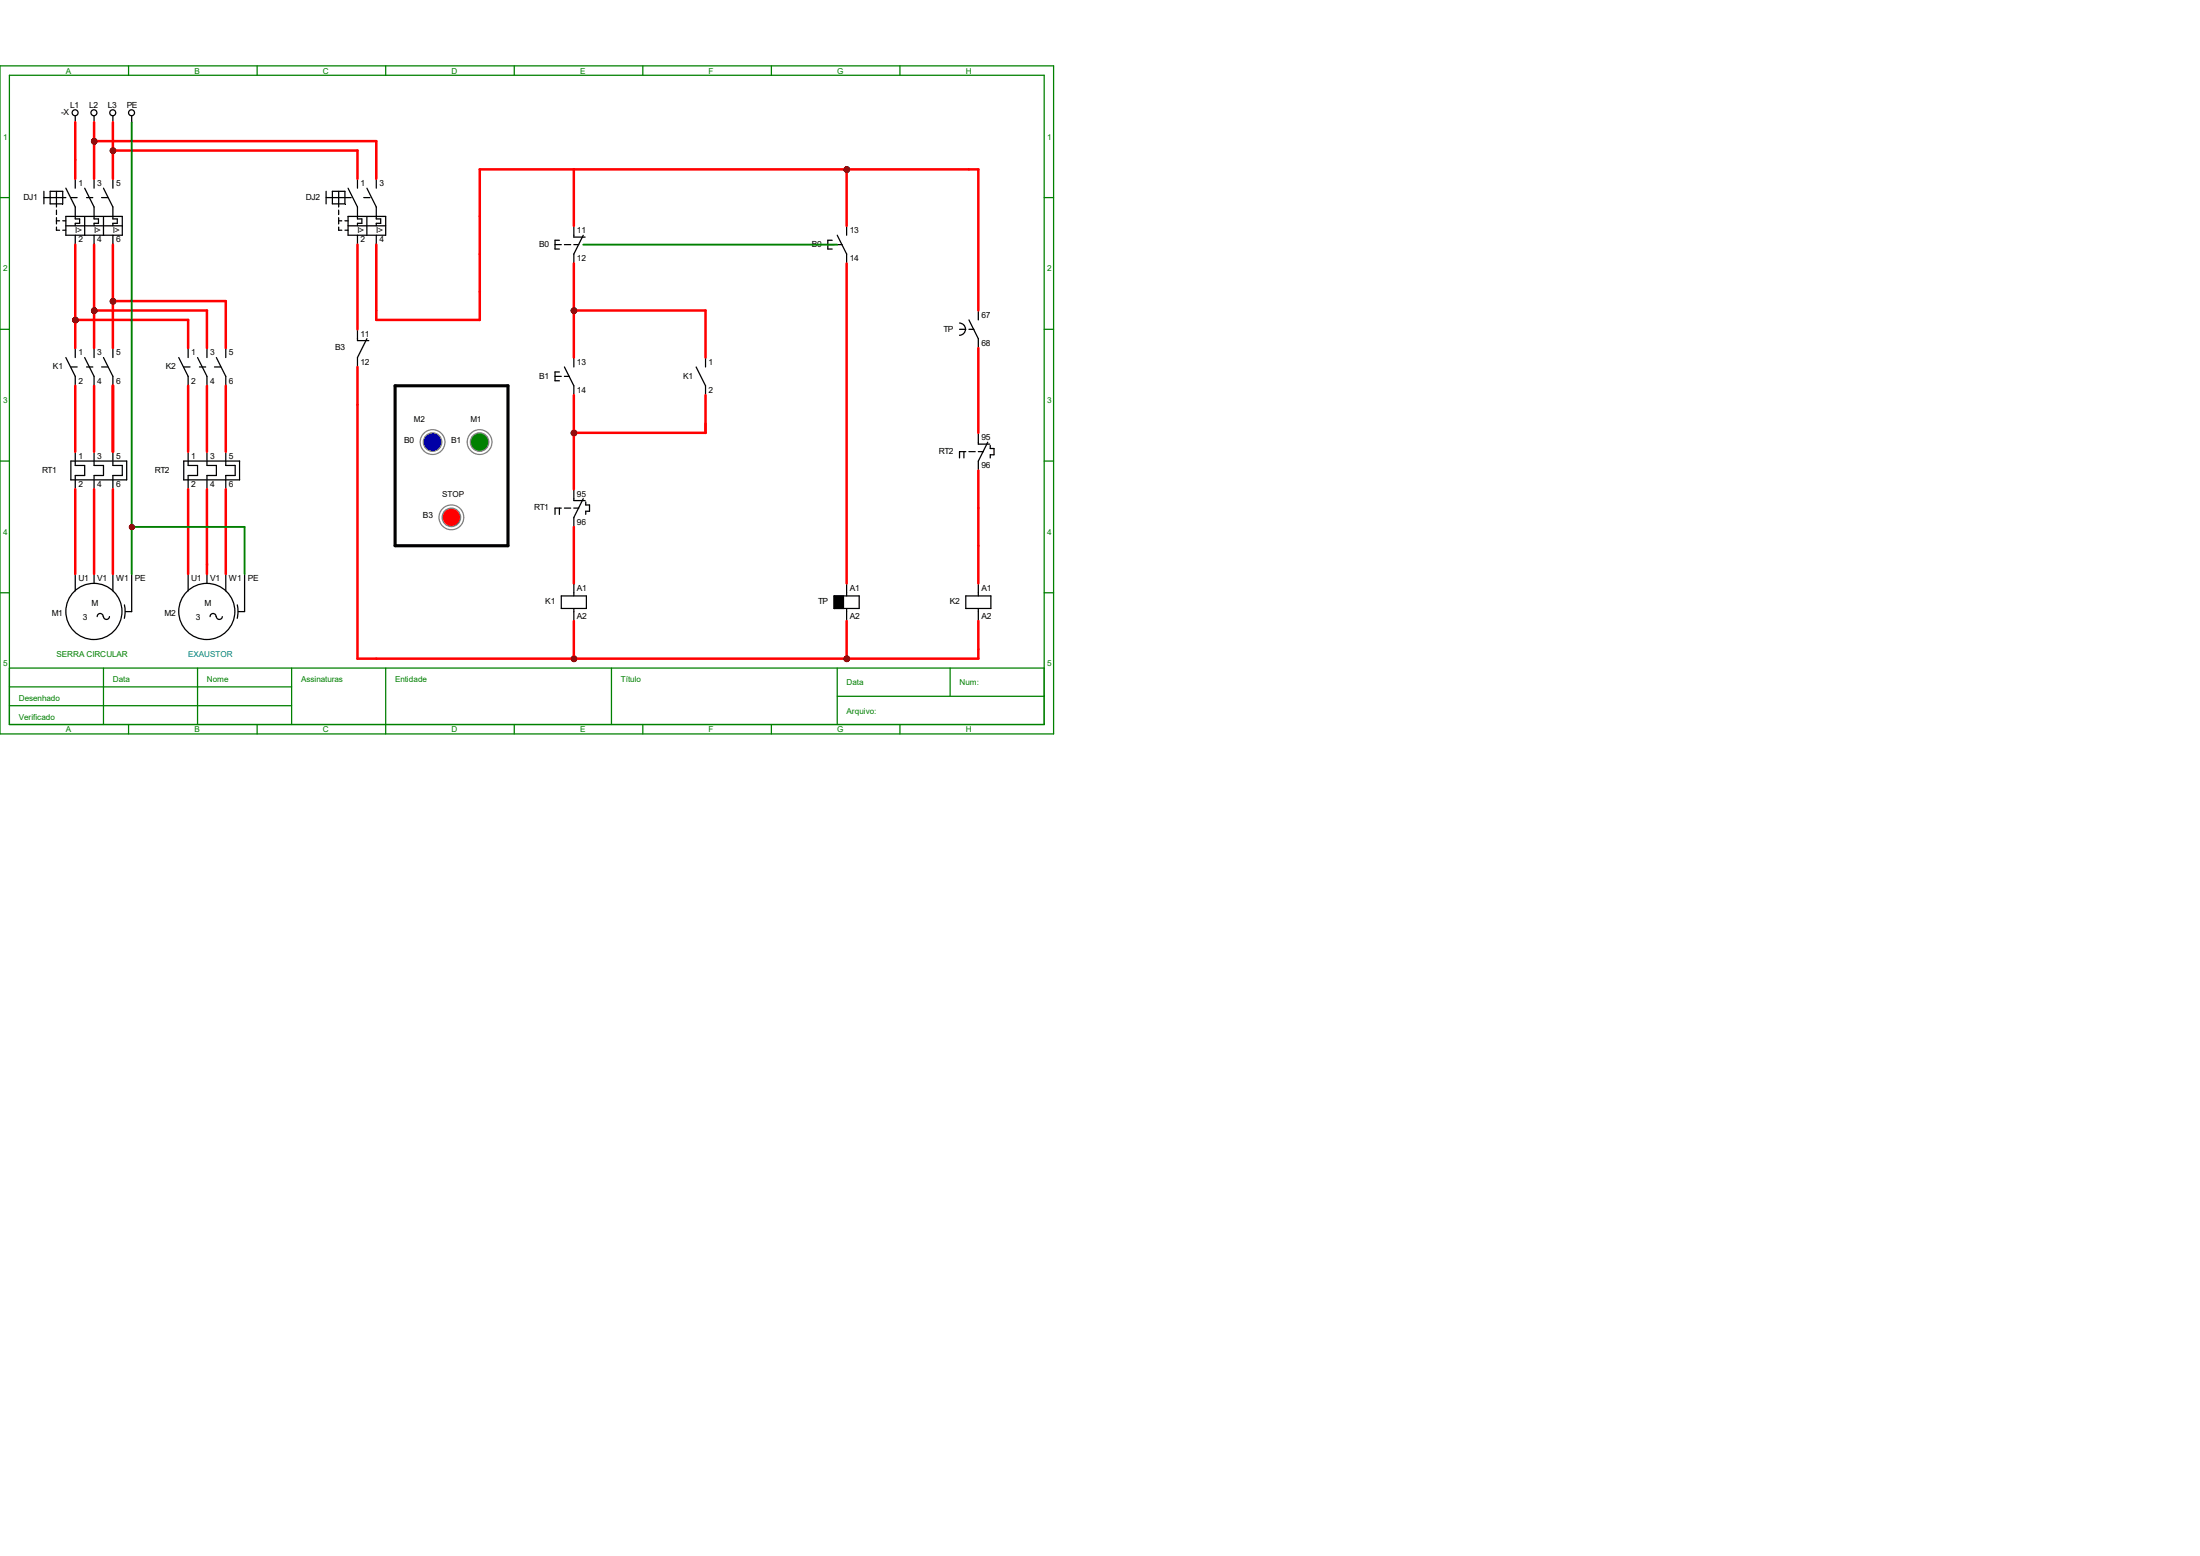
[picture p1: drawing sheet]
<svg xmlns="http://www.w3.org/2000/svg" width="297mm" height="210mm" viewBox="0 0 297 210" stroke-linecap="round" stroke-linejoin="round" font-family="sans-serif">
<g fill="none" stroke="#008000" stroke-width=".17">
<path d="M0 8.9h142.2v90.2h-142.2zM1.3 10.2h139.7v87.6h-139.7zM17.4 8.9v1.3M34.7 8.9v1.3M52.1 8.9v1.3M69.4 8.9v1.3M86.8 8.9v1.3M104.1 8.9v1.3M121.5 8.9v1.3M0 26.7h1.3M141 26.7h1.2M0 44.4h1.3"/>
<path d="M141 44.4h1.2M0 62.2h1.3M141 62.2h1.2M0 80h1.3M1.3 90.2h139.7M1.3 92.7h38.1M1.3 95.2h38.1M14 90.2v7.6M17.4 97.8v1.3M26.7 90.2v7.6M34.7 97.8v1.3M39.4 90.2v7.6"/>
<path d="M52.1 90.2v8.9M69.4 97.8v1.3M82.5 90.2v7.6M86.8 97.8v1.3M104.1 97.8v1.3M113 94h28M113 90.2v7.6M121.5 97.8v1.3M128.3 90.2v3.8M141 80h1.2"/>
</g>
<g fill="none" stroke="#000" stroke-width=".17">
<path d="M10.2 15.7v.8M12.7 15.7v.8M15.2 15.7v.8M17.8 15.7v.8M5.9 25.8v1.7M5.9 26.7h3M6.8 25.8h1.7v1.7h-1.7zM7.6 25.8v2.1M7.6 28.4v.6M7.6 29.4v.8M7.6 30.6v.5h.4M7.6 29.8h.4"/>
<path d="M8.5 29.8h.4M8.5 31.1h.4M8.9 25.4l1.3 2.5v1.6h.6v.6h-.6v.4M8.9 29.2h7.6v2.5h-7.6zM8.9 30.5h7.6M9.6 26.7h.8M10.2 24.1v1.3M10.2 31.7v1.3M11.4 25.4l1.3 2.5v1.6h.6v.6h-.6v.4M11.4 29.2v2.5M11.7 26.7h.8M12.7 24.1v1.3"/>
<path d="M12.7 31.7v1.3M13.7 26.7h.9M14 25.4l1.2 2.5v1.6h.6v.6h-.6v.4M14 29.2v2.5M15.2 24.1v1.3M15.2 31.7v1.3M8.9 48.3l1.3 2.5v1.3M9.6 49.5h.8M10.2 47v1.3M11.4 48.3l1.3 2.5v1.3M11.7 49.5h.8M12.7 47v1.3"/>
<path d="M13.7 49.5h.9M14 48.3l1.2 2.5v1.3M15.2 47v1.3M24.1 48.3l1.3 2.5v1.3M24.8 49.5h.9M25.4 47v1.3M26.7 48.3l1.2 2.5v1.3M26.9 49.5h.9M27.9 47v1.3M29 49.5h.8M29.2 48.3l1.3 2.5v1.3M30.5 47v1.3"/>
<path d="M9.6 62.2h7.5v2.6h-7.5zM10.2 61v1.8h1.2v1.4h-1.2v1.8M10.2 77.5v2.3M12.7 61v1.8h1.3v1.4h-1.3v1.8M12.7 77.5v1.2M15.2 61v1.8h1.3v1.4h-1.3v1.8M15.2 77.5v2.3M17.8 77.5v5h-.9M24.8 62.2h7.5v2.6h-7.5zM25.4 61v1.8h1.3v1.4h-1.3v1.8M25.4 77.5v2.3M27.9 61v1.8h1.3v1.4h-1.3v1.8"/>
<path d="M27.9 77.5v1.2M30.5 61v1.8h1.2v1.4h-1.2v1.8M30.5 77.5v2.3M33 77.5v5h-.8M13.9 83.2a.4 .4 0 0 0-.4-.4 .4 .4 0 0 0-.4 .4M14.8 83.2a.4 .4 0 0 1-.4 .4 .4 .4 0 0 1-.4-.4M16.8 81.6l.1 .9-.1 1M29.2 83.2a.4 .4 0 0 0-.4-.4 .4 .4 0 0 0-.4 .4M30 83.2a.4 .4 0 0 1-.4 .4 .4 .4 0 0 1-.4-.4M32 81.6l.1 .9-.1 1"/>
<circle cx="10.1" cy="15.2" r=".4"/>
<circle cx="12.7" cy="15.2" r=".4"/>
<circle cx="15.2" cy="15.2" r=".4"/>
<circle cx="17.8" cy="15.2" r=".4"/>
<circle cx="12.7" cy="82.5" r="3.8"/>
<circle cx="27.9" cy="82.5" r="3.8"/>
</g>
<g fill="#f00" stroke="#800000" stroke-width=".17">
<circle cx="10.2" cy="43.2" r=".28"/>
<circle cx="12.7" cy="41.9" r=".28"/>
<circle cx="15.3" cy="40.7" r=".28"/>
</g>
<g fill="none" stroke="#000" stroke-width=".17">
<path d="M44 25.8v1.7M44 26.7h3.4M44.9 25.8h1.7v1.7h-1.7zM45.7 25.8v2.1M45.7 28.4v.6M45.7 29.4v.8M45.7 30.6v.5h.4M45.7 29.8h.4M46.6 29.8h.4M46.6 31.1h.4M47 25.4l1.3 2.5v1.6h.6v.6h-.6v.4M47 29.2h5.1v2.5h-5.1z"/>
<path d="M47 30.5h5.1M48.3 24.1v1.3M48.3 31.7v1.3M49.1 26.7h.9M49.5 25.4l1.3 2.5v1.6h.6v.6h-.6v.4M49.5 29.2v2.5M50.8 24.1v1.3M50.8 31.7v1.3"/>
</g>
<g fill="#f00" stroke="#800000" stroke-width=".17">
<circle cx="15.3" cy="20.3" r=".28"/>
<circle cx="12.7" cy="19.1" r=".28"/>
</g>
<path d="M77.5 78.7v1.7M132.1 78.7v1.7M75.8 80.4h3.4v1.7h-3.4zM77.5 82.1v1.7M130.4 80.4h3.4v1.7h-3.4zM132.1 82.1v1.7" fill="none" stroke="#000" stroke-width=".17"/>
<circle cx="77.5" cy="88.9" r=".28" fill="#f00" stroke="#800000" stroke-width=".17"/>
<path d="M94 49.5l1.2 2.6v1.2M95.2 48.3v1.2M75.5 68.6v.8M75.8 68.6h-.9v.8M76.2 68.6h.8M77.5 66v1.6h1.5M77.5 68.6h.6M78.7 67.3l-1.2 2.5v1.3M79.1 67.7v.5h.5v.8h-.5v.4M114.3 78.7v1.7M112.6 80.4h3.4v1.7h-3.4zM114.3 82.1v1.7" fill="none" stroke="#000" stroke-width=".17"/>
<path d="M112.6 80.4h1.3v1.7h-1.3z" fill-rule="evenodd" fill="#000" stroke="#000" stroke-width=".17"/>
<circle cx="114.3" cy="88.9" r=".28" fill="#f00" stroke="#800000" stroke-width=".17"/>
<g fill="none" stroke="#000" stroke-width=".17">
<path d="M74.9 33h.9M75.5 32.4h-.6v1.2h.6M76.2 33h.8M77.5 33h.6M77.5 30.5v1.5h1.5M78.7 31.7l-1.2 2.6v1.3M111.8 33h.8M112.4 32.4h-.6v1.2h.6M113 31.7l1.3 2.6v1.3M113 33h.7M114.3 30.5v1.2M74.9 50.8h.9"/>
<path d="M75.5 50.2h-.6v1.2h.6M76.2 49.5l1.3 2.6v1.2M76.2 50.8h.7M77.5 48.3v1.2M129.5 43.6a.83 .83 0 0 1 .8 .8 .83 .83 0 0 1-.8 .9M129.5 44.4h.9M130.8 43.2l1.3 2.5v1.3M130.8 44.4h.7M132.1 41.9v1.3M132.1 58.4v1.5h1.5M133.3 59.7l-1.2 2.5v1.3M130.1 61v.8"/>
<path d="M130.4 61h-.9v.8M130.8 61h.9M132.1 61h.7M133.7 60.1v.4h.5v.9h-.5v.4"/>
</g>
<g fill="#f00" stroke="#800000" stroke-width=".17">
<circle cx="77.5" cy="41.9" r=".28"/>
<circle cx="77.5" cy="58.4" r=".28"/>
</g>
<path d="M53.3 52.1h15.3v21.6h-15.3z" fill="none" stroke="#000" stroke-width=".42"/>
<circle cx="58.4" cy="59.7" r="1.67" fill="none" stroke="#808080" stroke-width=".17"/>
<circle cx="58.4" cy="59.7" r="1.25" fill="#00f" stroke="#808080" stroke-width=".17"/>
<circle cx="64.7" cy="59.7" r="1.67" fill="none" stroke="#808080" stroke-width=".17"/>
<circle cx="64.7" cy="59.7" r="1.25" fill="#008000" stroke="#808080" stroke-width=".17"/>
<circle cx="17.8" cy="71.1" r=".28" fill="#f00" stroke="#800000" stroke-width=".17"/>
<circle cx="60.9" cy="69.8" r="1.67" fill="none" stroke="#808080" stroke-width=".17"/>
<circle cx="60.9" cy="69.8" r="1.25" fill="#f00" stroke="#808080" stroke-width=".17"/>
<circle cx="114.3" cy="22.9" r=".28" fill="#f00" stroke="#800000" stroke-width=".17"/>
<path d="M48.3 44.4v1.6h1.5M49.5 45.7l-1.2 2.6v1.2" fill="none" stroke="#000" stroke-width=".17"/>
<g fill="#f00" stroke="#800000" stroke-width=".34">
<circle cx="10.2" cy="43.2" r=".28"/>
<circle cx="12.7" cy="41.9" r=".28"/>
<circle cx="15.3" cy="40.7" r=".28"/>
<circle cx="15.3" cy="20.3" r=".28"/>
<circle cx="12.7" cy="19.1" r=".28"/>
<circle cx="77.5" cy="88.9" r=".28"/>
<circle cx="114.3" cy="88.9" r=".28"/>
<circle cx="77.5" cy="41.9" r=".28"/>
<circle cx="77.5" cy="58.4" r=".28"/>
<circle cx="114.3" cy="22.9" r=".28"/>
</g>
<circle cx="17.8" cy="71.1" r=".28" fill="#f00" stroke="#800000" stroke-width=".25"/>
<g fill="none" stroke="#f00" stroke-width=".34">
<path d="M10.2 16.5v7.6M12.7 16.5v7.6M12.7 19h38.1v5.1M15.2 16.5v7.6M10.2 33v14M12.7 33v14M15.2 33v14M15.2 20.3h33.1v3.8M48.3 33v11.4M50.8 33v10.2h14v-20.3h67.3v19M77.5 22.9v7.6M77.5 35.6v12.7"/>
<path d="M114.3 22.9v7.6M114.3 35.6v43.1M10.2 52.1v8.9M10.2 43.2h15.2v3.8M12.7 52.1v8.9M12.7 41.9h15.2v5.1M15.2 40.6h15.3v6.4M25.4 52.1v8.9M27.9 52.1v8.9M30.5 52.1v8.9M48.3 49.5v39.4h83.8v-5.1M77.5 41.9h17.7v6.4"/>
<path d="M77.5 53.3v12.7M95.2 53.3v5.1h-17.7M132.1 47v11.4M10.2 66v11.5M12.7 66v11.5M15.2 66v11.5M25.4 66v11.5M27.9 66v11.5M30.5 66v11.5M77.5 71.1v7.6M132.1 63.5v15.2M77.5 83.8v5.1"/>
<path d="M114.3 83.8v5.1"/>
</g>
<g fill="#800000" stroke="#800000" stroke-width=".34">
<circle cx="10.2" cy="43.2" r=".28"/>
<circle cx="12.7" cy="41.9" r=".28"/>
<circle cx="15.3" cy="40.7" r=".28"/>
<circle cx="15.3" cy="20.3" r=".28"/>
<circle cx="12.7" cy="19.1" r=".28"/>
<circle cx="77.5" cy="88.9" r=".28"/>
<circle cx="114.3" cy="88.9" r=".28"/>
<circle cx="77.5" cy="41.9" r=".28"/>
<circle cx="77.5" cy="58.4" r=".28"/>
<circle cx="114.3" cy="22.9" r=".28"/>
</g>
<path d="M17.8 16.5v61M78.7 33h34.3M17.8 71.1h15.2v6.4" fill="none" stroke="#008000" stroke-width=".25"/>
<path d="M15.2 52.1v8.9" fill="none" stroke="#f00" stroke-width=".42"/>
<circle cx="17.8" cy="71.1" r=".28" fill="#800000" stroke="#800000" stroke-width=".25"/>
<g font-size="1.1" fill="#008000">
<text x="8.9" y="9.9">A</text>
<text x="26.2" y="9.9">B</text>
<text x="43.6" y="9.9">C</text>
<text x="61" y="9.9">D</text>
<text x="78.3" y="9.9">E</text>
<text x="95.7" y="9.9">F</text>
<text x="113" y="9.9">G</text>
<text x="130.4" y="9.9">H</text>
<text x=".4" y="18.8">1</text>
<text x="141.4" y="18.8">1</text>
<text x=".4" y="36.6">2</text>
<text x="141.4" y="36.6">2</text>
<text x=".4" y="54.4">3</text>
<text x="141.4" y="54.4">3</text>
<text x=".4" y="72.2">4</text>
<text x="141.4" y="72.2">4</text>
<text x=".4" y="90">5</text>
<text x="7.6" y="88.7">SERRA CIRCULAR</text>
<text x="141.4" y="90">5</text>
<text x="2.5" y="94.6">Desenhado</text>
<text x="15.2" y="92.1">Data</text>
<text x="27.9" y="92.1">Nome</text>
<text x="40.6" y="92.1">Assinaturas</text>
<text x="53.3" y="92.1">Entidade</text>
<text x="83.8" y="92.1">Título</text>
<text x="114.3" y="92.5">Data</text>
<text x="129.5" y="92.5">Num:</text>
<text x="2.5" y="97.2">Verificado</text>
<text x="8.9" y="98.8">A</text>
<text x="26.2" y="98.8">B</text>
<text x="43.6" y="98.8">C</text>
<text x="61" y="98.8">D</text>
<text x="78.3" y="98.8">E</text>
<text x="95.7" y="98.8">F</text>
<text x="113" y="98.8">G</text>
<text x="114.3" y="96.3">Arquivo:</text>
<text x="130.4" y="98.8">H</text>
</g>
<g font-size="1.1">
<text x="8.3" y="15.5">-X</text>
<text x="9.5" y="14.5">L1</text>
<text x="12" y="14.5">L2</text>
<text x="14.6" y="14.5">L3</text>
<text x="17.1" y="14.5">PE</text>
<text x="3.2" y="27">DJ1</text>
<text x="10.6" y="25.1">1</text>
<text x="13.1" y="25.1">3</text>
<text x="15.7" y="25.1">5</text>
<text x="41.3" y="27">DJ2</text>
<text x="48.7" y="25.1">1</text>
<text x="51.2" y="25.1">3</text>
<text x="10.2" y="31.5">I&gt;</text>
<text x="10.6" y="32.7">2</text>
<text x="12.7" y="31.5">I&gt;</text>
<text x="13.1" y="32.7">4</text>
<text x="15.2" y="31.5">I&gt;</text>
<text x="15.7" y="32.7">6</text>
<text x="48.3" y="31.5">I&gt;</text>
<text x="48.7" y="32.7">2</text>
<text x="50.8" y="31.5">I&gt;</text>
<text x="51.2" y="32.7">4</text>
<text x="72.8" y="33.3">B0</text>
<text x="77.9" y="31.5">11</text>
<text x="77.9" y="35.3">12</text>
<text x="109.6" y="33.3">B0</text>
<text x="114.7" y="31.5">13</text>
<text x="114.7" y="35.3">14</text>
<text x="10.6" y="48">1</text>
<text x="13.1" y="48">3</text>
<text x="15.7" y="48">5</text>
<text x="25.8" y="48">1</text>
<text x="28.4" y="48">3</text>
<text x="30.9" y="48">5</text>
<text x="45.3" y="47.3">B3</text>
<text x="48.7" y="45.4">11</text>
<text x="127.4" y="44.7">TP</text>
<text x="132.5" y="42.9">67</text>
<text x="132.5" y="46.7">68</text>
<text x="7.2" y="49.8">K1</text>
<text x="10.6" y="51.8">2</text>
<text x="13.1" y="51.8">4</text>
<text x="15.7" y="51.8">6</text>
<text x="22.4" y="49.8">K2</text>
<text x="25.8" y="51.8">2</text>
<text x="28.4" y="51.8">4</text>
<text x="30.9" y="51.8">6</text>
<text x="48.7" y="49.2">12</text>
<text x="72.8" y="51.1">B1</text>
<text x="77.9" y="49.2">13</text>
<text x="77.9" y="53">14</text>
<text x="92.2" y="51.1">K1</text>
<text x="95.7" y="49.2">1</text>
<text x="95.7" y="53">2</text>
<text x="54.6" y="59.8">B0</text>
<text x="55.9" y="56.9">M2</text>
<text x="60.9" y="59.8">B1</text>
<text x="63.5" y="56.9">M1</text>
<text x="132.5" y="59.4">95</text>
<text x="5.7" y="63.8">RT1</text>
<text x="10.6" y="61.9">1</text>
<text x="10.6" y="65.7">2</text>
<text x="13.1" y="61.9">3</text>
<text x="13.1" y="65.7">4</text>
<text x="15.7" y="61.9">5</text>
<text x="15.7" y="65.7">6</text>
<text x="20.9" y="63.8">RT2</text>
<text x="25.8" y="61.9">1</text>
<text x="25.8" y="65.7">2</text>
<text x="28.4" y="61.9">3</text>
<text x="28.4" y="65.7">4</text>
<text x="30.9" y="61.9">5</text>
<text x="30.9" y="65.7">6</text>
<text x="126.7" y="61.3">RT2</text>
<text x="132.5" y="63.2">96</text>
<text x="57.1" y="70">B3</text>
<text x="59.7" y="67.1">STOP</text>
<text x="72.1" y="68.9">RT1</text>
<text x="77.9" y="67">95</text>
<text x="77.9" y="70.8">96</text>
<text x="7" y="83.1">M1</text>
<text x="10.6" y="78.4">U1</text>
<text x="11.2" y="83.7">3</text>
<text x="12.4" y="81.8">M</text>
<text x="13.1" y="78.4">V1</text>
<text x="15.7" y="78.4">W1</text>
<text x="18.2" y="78.4">PE</text>
<text x="22.2" y="83.1">M2</text>
<text x="25.8" y="78.4">U1</text>
<text x="26.4" y="83.7">3</text>
<text x="27.6" y="81.8">M</text>
<text x="28.4" y="78.4">V1</text>
<text x="30.9" y="78.4">W1</text>
<text x="33.4" y="78.4">PE</text>
<text x="73.6" y="81.6">K1</text>
<text x="77.9" y="79.7">A1</text>
<text x="77.9" y="83.5">A2</text>
<text x="110.4" y="81.6">TP</text>
<text x="114.7" y="79.7">A1</text>
<text x="114.7" y="83.5">A2</text>
<text x="128.2" y="81.6">K2</text>
<text x="132.5" y="79.7">A1</text>
<text x="132.5" y="83.5">A2</text>
</g>
<text font-size="1.1" fill="#008080" x="25.4" y="88.7">EXAUSTOR</text>
</svg>
